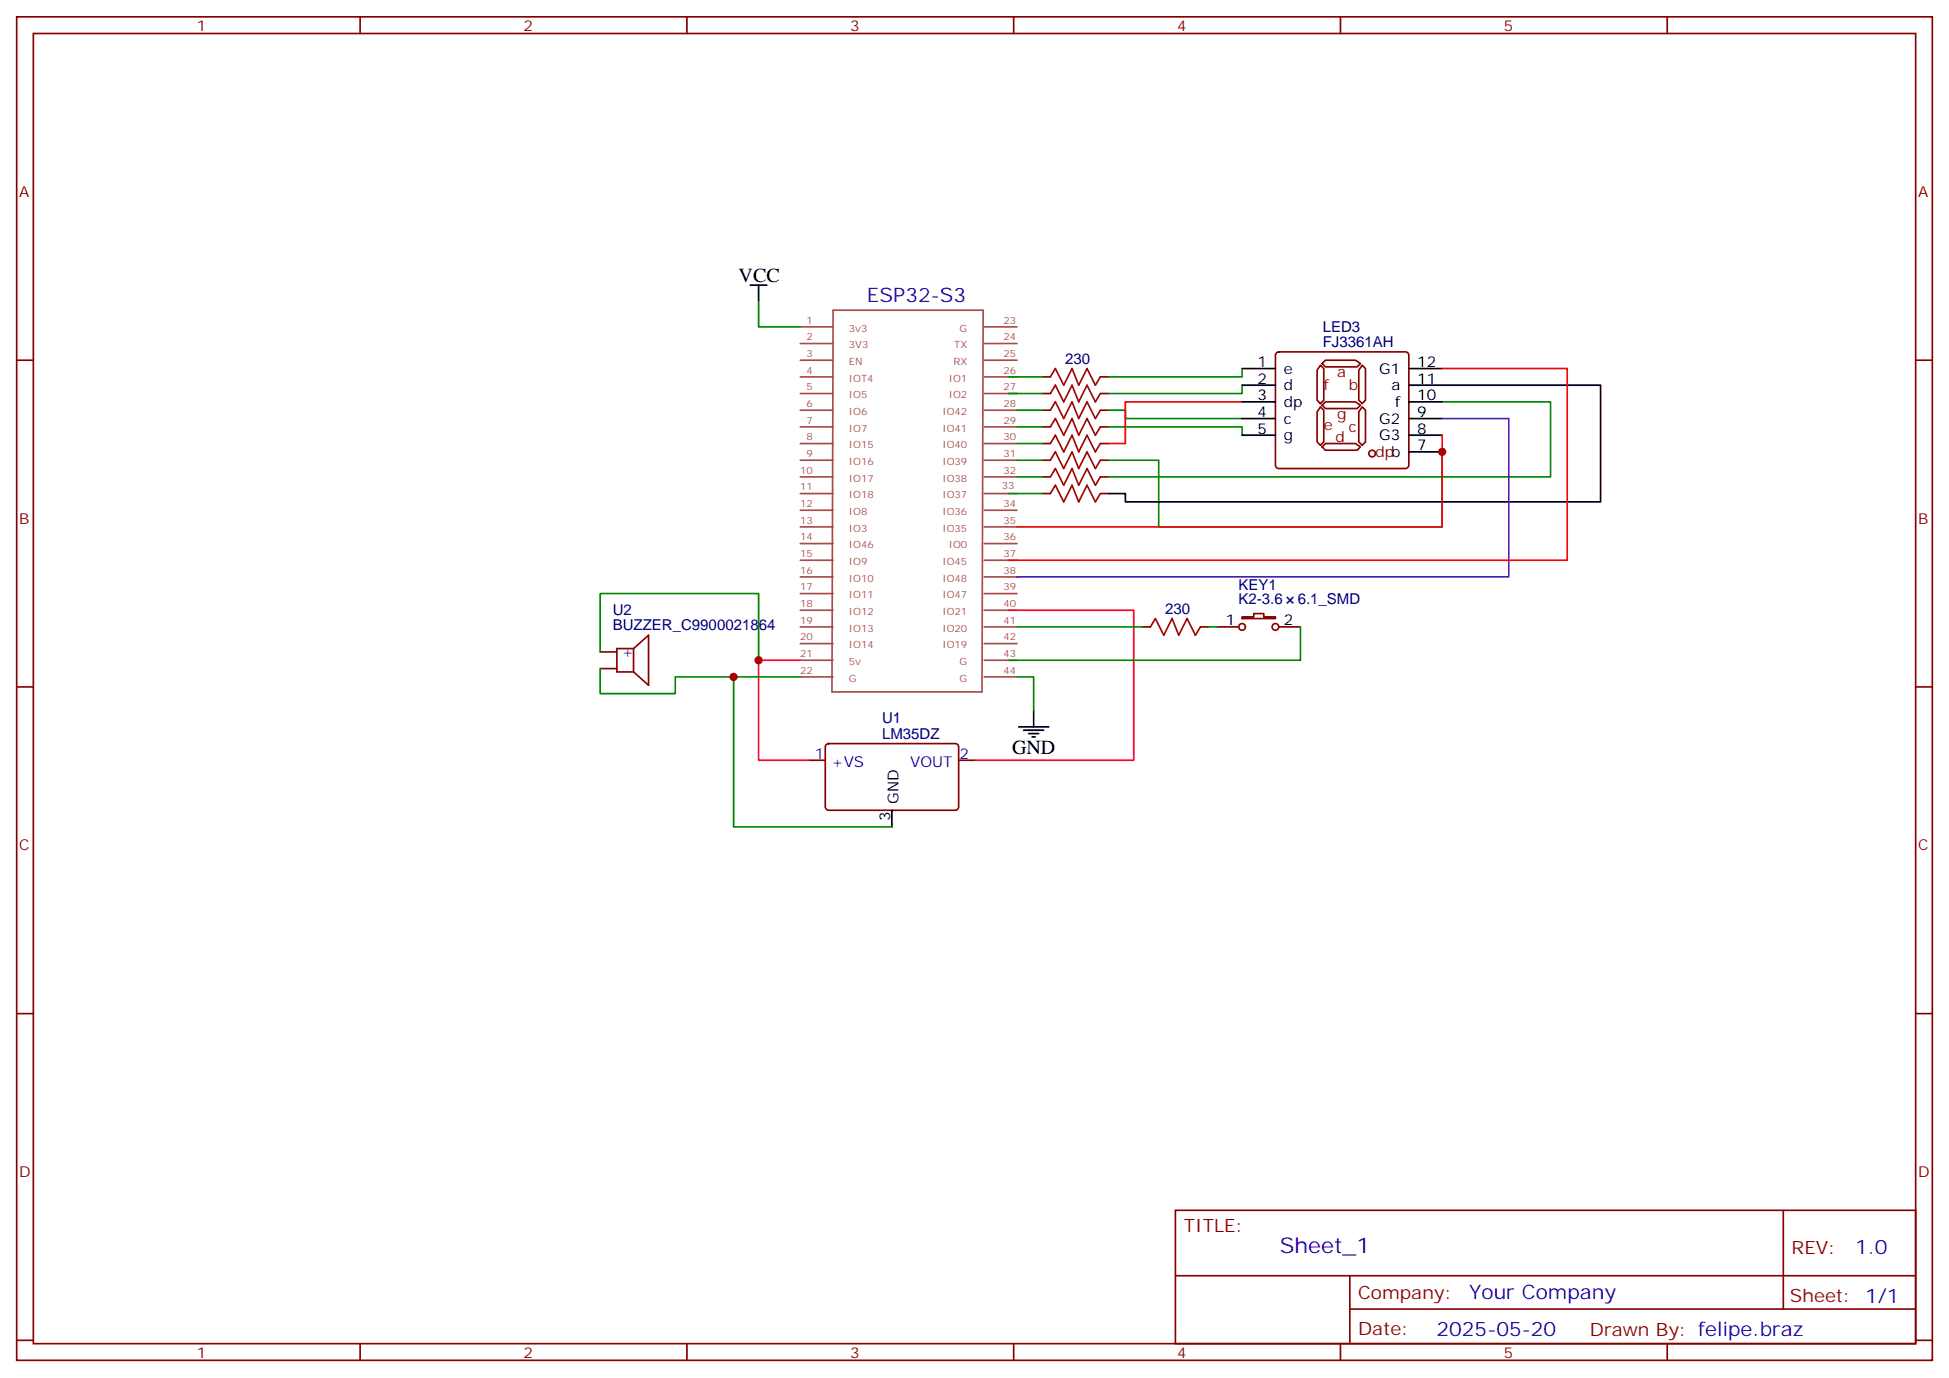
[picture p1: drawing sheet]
<svg xmlns="http://www.w3.org/2000/svg" width="412mm" height="292mm" viewBox="0 0 412 292" stroke-linecap="round" stroke-linejoin="round" font-family="sans-serif">
<g fill="none" stroke="#870000" stroke-width=".35">
<path d="M3.5 3.6h405.4v284.3h-405.4zM7.1 7.1h398.2v277.3h-398.2zM76.2 3.6v3.5M145.3 3.6v3.5M214.5 3.6v3.5M283.6 3.6v3.5M352.8 3.6v3.5M3.5 76.2h3.6M220.5 79.8h1.7M232.8 79.8h1.8M270.1 74.7l.5-.2h26.8a.71 .71 0 0 1 .7 .7v23.3a.76 .76 0 0 1-.7 .7h-26.8a.76 .76 0 0 1-.7-.7v-23.3zM279.4 77.3l.7 .7v6.7l-.7 .7-.7-.7v-6.3z"/>
<path d="M279.8 76.9l.7-.7h6.3l1.1 .7-.7 .7h-6.7zM288.2 77.3l.7 .7v6.7l-.7 .7-.7-.7v-6.3zM405.3 76.2h3.6M220.5 83.3h1.7M220.5 86.8h1.7M220.5 90.3h1.7M220.5 93.9h1.7M220.5 97.4h1.7M232.8 83.3h1.8M232.8 86.8h1.8M232.8 90.3h1.8M232.8 93.9h1.8"/>
<path d="M232.8 97.4h1.8M279.4 86.1l.7 .7v6.7l-.7 .7-.7-.7v-6.3zM279.8 85.8l.7-.7h6.3l1.1 .7-.7 .7h-6.7zM279.8 94.6l.7-.7h6.3l1.1 .7-.7 .7h-6.7zM288.2 86.1l.7 .7v6.7l-.7 .7-.7-.7v-6.3zM220.5 100.9h1.7M220.5 104.5h1.7M232.8 100.9h1.8M232.8 104.5h1.8M127 138h3.5M134.1 137.3h-3.6v4.9h3.6M134.1 137.3v4.9"/>
<path d="M134.1 137.3l3.1-2.9v10.6l-3.1-2.8M241.7 132.7h1.7M254 132.7h1.8M257.5 132.7h4.6M262.8 130.6h2.5v-.7h2.1v.7h2.5v.3h-7.1zM270.6 132.7h4.6M3.5 145.4h3.6M127 141.5h3.5M174.9 157.6l.4-.2h26.8a.71 .71 0 0 1 .7 .7v12.7a.76 .76 0 0 1-.7 .7h-26.8a.76 .76 0 0 1-.7-.7v-12.7zM405.3 145.4h3.6M171.1 160.9h3.5M202.8 160.9h3.6"/>
<path d="M3.5 214.5h3.6M405.3 214.5h3.6M248.7 256.2h156.6v28.2h-156.6zM377.3 256.2v20.9M248.7 270h156.5M285.6 277.1h119.6M285.6 270v14.1M3.5 283.7h3.6M76.2 284.4v3.5M145.3 284.4v3.5M214.5 284.4v3.5M283.6 284.4v3.5"/>
<path d="M352.8 284.4v3.5M405.3 283.7h3.6"/>
<circle cx="262.8" cy="132.7" r=".71"/>
<circle cx="269.9" cy="132.7" r=".71"/>
</g>
<g fill="none" stroke="#a64a4a" stroke-width=".35">
<path d="M169.3 79.8h7M169.3 76.2h7M169.3 72.7h7M169.3 69.2h7M176.3 65.7h31.7l-.2 80.7h-31.8zM208.3 79.8h6.9M208.3 76.2h6.9M208.3 72.7h6.9M208.3 69.2h6.9M169.3 97.4h7M169.3 93.9h7M169.3 90.3h7"/>
<path d="M169.3 86.8h7M169.3 83.3h7M208.3 97.4h6.9M208.3 93.9h6.9M208.3 90.3h6.9M208.3 86.8h6.9M208.3 83.3h6.9M169.3 118.6h7M169.3 115h7M169.3 111.5h7M169.3 108h7M169.3 104.5h7"/>
<path d="M169.3 100.9h7M208.3 118.6h6.9M208.3 115h6.9M208.3 111.5h6.9M208.3 108h6.9M208.3 104.5h6.9M208.3 100.9h6.9M169.3 139.7h7M169.3 136.2h7M169.3 132.7h7M169.3 129.2h7M169.3 125.6h7"/>
<path d="M169.3 122.1h7M208.3 139.7h6.9M208.3 136.2h6.9M208.3 132.7h6.9M208.3 129.2h6.9M208.3 125.6h6.9M208.3 122.1h6.9M169.3 143.3h7M208.3 143.3h6.9"/>
</g>
<g fill="none" stroke="#000" stroke-width=".35">
<path d="M158.7 60.4h3.6M160.5 60.4v3.5M262.8 78h7.1M262.8 81.5h7.1M262.8 85.1h7.1M262.8 88.6h7.1M262.8 92.1h7.1M298.1 85.1h7.1M298.1 88.6h7.1M298.1 92.1h7.1M298.1 95.6h7.1M305.2 81.5h33.5v24.7h-100.6v-1.7h-3.5"/>
<path d="M215.5 153.8h6.4M216.6 154.6h4.2M217.7 155.3h2.1M218.4 156h.7M218.7 150.3v3.5M188.7 171.5v3.5"/>
</g>
<g fill="none" stroke="#008700" stroke-width=".35">
<path d="M160.5 63.9v5.3h8.8M213.4 79.8h7.1M262.8 78v1.8h-28.2M213.4 83.3h7.1M215.2 86.8h5.3M215.2 90.3h5.3M215.2 93.9h5.3M215.2 97.4h5.3M234.6 86.8h3.5v1.8h24.7M234.6 90.3h28.2v1.8M262.8 81.5v1.8h-28.2M305.2 95.6v15.9h-60v-14.1h-10.6"/>
<path d="M305.2 85.1h22.9v15.8h-93.5M213.4 104.5h7.1M215.2 100.9h5.3M127 138v-12.4h33.5v14.1M215.2 132.7h26.5M255.8 132.7h1.7M275.2 132.7v7h-61.8M127 141.5v5.3h15.9v-3.5h12.3M169.3 143.3h-14.1v31.7h33.5M215.2 143.3h3.5v7"/>
</g>
<path d="M169.3 139.7h-8.8v21.2h10.6M213.4 129.2h26.5v31.7h-33.5" fill="none" stroke="#f03" stroke-width=".35"/>
<path d="M222.2 79.8l1.1-1.8 1.8 3.5 1.7-3.5 1.4 3.5 1.8-3.5 1.8 3.5 1-1.7M222.2 83.3l1.1-1.8 1.8 3.6 1.7-3.6 1.4 3.6 1.8-3.6 1.8 3.6 1-1.8M222.2 86.8l1.1-1.7 1.8 3.5 1.7-3.5 1.4 3.5 1.8-3.5 1.8 3.5 1-1.8M222.2 90.3l1.1-1.7 1.8 3.5 1.7-3.5 1.4 3.5 1.8-3.5 1.8 3.5 1-1.8M222.2 93.9l1.1-1.8 1.8 3.5 1.7-3.5 1.4 3.5 1.8-3.5 1.8 3.5 1-1.7M222.2 97.4l1.1-1.8 1.8 3.6 1.7-3.6 1.4 3.6 1.8-3.6 1.8 3.6 1-1.8M222.2 100.9l1.1-1.7 1.8 3.5 1.7-3.5 1.4 3.5 1.8-3.5 1.8 3.5 1-1.8M222.2 104.5l1.1-1.8 1.8 3.5 1.7-3.5 1.4 3.5 1.8-3.5 1.8 3.5 1-1.7M243.4 132.7l1.1-1.8 1.7 3.5 1.8-3.5 1.4 3.5 1.8-3.5 1.7 3.5 1.1-1.7" fill="none" stroke="#a10000" stroke-width=".35"/>
<path d="M262.8 85.1h-24.7v8.8h-3.5" fill="none" stroke="#f00" stroke-width=".35"/>
<circle cx="290.3" cy="96" r=".71" fill="#f0f0f0" stroke="#870000" stroke-width=".35"/>
<path d="M298.1 78h7.1M298.1 81.5h7.1" fill="none" stroke="#000" stroke-width=".35"/>
<path d="M305.2 88.6h14.1v33.5h-104.1" fill="none" stroke="#60c" stroke-width=".35"/>
<path d="M305.2 78h26.4v40.6h-118.2M305.2 92.1v19.4h-90" fill="none" stroke="#f00" stroke-width=".35"/>
<g fill="#c00">
<circle cx="160.5" cy="139.7" r=".88"/>
<circle cx="155.2" cy="143.3" r=".88"/>
<circle cx="305.2" cy="95.6" r=".88"/>
</g>
<text font-size="4.6" fill="#00f" x="270.8" y="265.2">Sheet_1</text>
<g font-size="4.2">
<text x="156.3" y="59.7">VCC</text>
<text x="214.1" y="159.5">GND</text>
</g>
<g font-size="4.2" fill="#00f">
<text x="183.4" y="63.9">ESP32-S3</text>
<text x="392.5" y="265.4">1.0</text>
<text x="310.9" y="275">Your Company</text>
<text x="304" y="282.8">2025-05-20</text>
</g>
<g font-size="3.9" fill="#800">
<text x="250.5" y="260.7">TITLE:</text>
<text x="379.1" y="265.4">REV:</text>
<text x="287.4" y="274.9">Company:</text>
<text x="378.7" y="275.6">Sheet: 1/1</text>
<text x="287.4" y="282.6">Date:</text>
<text x="336.4" y="282.7">Drawn By: felipe.braz</text>
</g>
<g font-size="3.2" fill="#800">
<text x="41.6" y="6.6">1</text>
<text x="110.8" y="6.6">2</text>
<text x="179.9" y="6.6">3</text>
<text x="249.1" y="6.6">4</text>
<text x="318.2" y="6.6">5</text>
<text x="4.1" y="41.7">A</text>
<text x="405.9" y="41.7">A</text>
<text x="280.1" y="82.6">f</text>
<text x="282.9" y="79.8">a</text>
<text x="285.4" y="82.6">b</text>
<text x="282.9" y="88.6">g</text>
<text x="280.1" y="91.1">e</text>
<text x="282.6" y="93.5">d</text>
<text x="285.4" y="91.4">c</text>
<text x="291" y="96.7">dpb</text>
<text x="4.1" y="110.8">B</text>
<text x="405.9" y="110.8">B</text>
<text x="4.1" y="180">C</text>
<text x="405.9" y="180">C</text>
<text x="4.1" y="249.1">D</text>
<text x="405.9" y="249.1">D</text>
<text x="41.6" y="287.4">1</text>
<text x="110.8" y="287.4">2</text>
<text x="179.9" y="287.4">3</text>
<text x="249.1" y="287.4">4</text>
<text x="318.2" y="287.4">5</text>
</g>
<g font-size="3.2" fill="#000080">
<text x="279.9" y="70.2">LED3</text>
<text x="225.4" y="76.9">230</text>
<text x="279.9" y="73.4">FJ3361AH</text>
<text x="262.1" y="124.8">KEY1</text>
<text x="129.7" y="130.2">U2</text>
<text x="246.5" y="129.9">230</text>
<text x="262.1" y="127.9">K2-3.6</text>
<text x="274.6" y="127.9">6.1_SMD</text>
<text x="129.7" y="133.4">BUZZER_C9900021864</text>
<text x="186.6" y="153.1">U1</text>
<text x="186.6" y="156.3">LM35DZ</text>
</g>
<g font-size="3.2">
<text x="266.1" y="77.6">1</text>
<text x="299.9" y="77.6">12</text>
<text x="266.1" y="81.2">2</text>
<text x="271.6" y="79.1">e</text>
<text x="271.6" y="82.6">d</text>
<text x="291.9" y="79.1">G1</text>
<text x="294.4" y="82.6">a</text>
<text x="299.9" y="81.2">11</text>
<text x="266.1" y="84.7">3</text>
<text x="266.1" y="88.2">4</text>
<text x="271.6" y="86.1">dp</text>
<text x="271.6" y="89.6">c</text>
<text x="291.9" y="89.6">G2</text>
<text x="295.2" y="86.1">f</text>
<text x="299.9" y="88.2">9</text>
<text x="299.9" y="84.7">10</text>
<text x="266.1" y="91.8">5</text>
<text x="271.6" y="93.2">g</text>
<text x="291.9" y="93.2">G3</text>
<text x="299.9" y="95.3">7</text>
<text x="299.9" y="91.8">8</text>
<text x="259.4" y="132.3">1</text>
<text x="271.6" y="132.3">2</text>
<text x="188.4" y="173.7" transform="rotate(-90 188.4 173.7)">3</text>
<text x="190.1" y="170.2" transform="rotate(-90 190.1 170.2)">GND</text>
</g>
<g font-size="3.2" fill="#00f">
<text x="131.6" y="139">+</text>
<text x="172.4" y="160.5">1</text>
<text x="203" y="160.5">2</text>
<text x="175.9" y="162.3">+VS</text>
<text x="192.6" y="162.3">VOUT</text>
</g>
<g font-size="2.1" fill="#a54b4b">
<text x="170.7" y="68.5">1</text>
<text x="179.6" y="70.2">3v3</text>
<text x="203" y="70.2">G</text>
<text x="212.3" y="68.5">23</text>
<text x="170.7" y="75.5">3</text>
<text x="170.7" y="72">2</text>
<text x="179.6" y="77.3">EN</text>
<text x="179.6" y="73.7">3V3</text>
<text x="201.7" y="77.3">RX</text>
<text x="201.9" y="73.7">TX</text>
<text x="212.3" y="75.5">25</text>
<text x="212.3" y="72">24</text>
<text x="170.7" y="82.6">5</text>
<text x="170.7" y="79.1">4</text>
<text x="179.6" y="80.8">IOT4</text>
<text x="200.8" y="80.8">IO1</text>
<text x="212.3" y="82.6">27</text>
<text x="212.3" y="79.1">26</text>
<text x="170.7" y="89.7">7</text>
<text x="170.7" y="86.1">6</text>
<text x="179.6" y="87.9">IO6</text>
<text x="179.6" y="84.3">IO5</text>
<text x="199.4" y="87.9">IO42</text>
<text x="200.8" y="84.3">IO2</text>
<text x="212.3" y="89.7">29</text>
<text x="212.3" y="86.1">28</text>
<text x="170.7" y="93.2">8</text>
<text x="179.6" y="94.9">IO15</text>
<text x="179.6" y="91.4">IO7</text>
<text x="199.4" y="94.9">IO40</text>
<text x="199.4" y="91.4">IO41</text>
<text x="212.3" y="93.2">30</text>
<text x="169.3" y="100.2">10</text>
<text x="170.7" y="96.7">9</text>
<text x="179.6" y="102">IO17</text>
<text x="179.6" y="98.4">IO16</text>
<text x="199.4" y="102">IO38</text>
<text x="199.4" y="98.4">IO39</text>
<text x="212.3" y="100.2">32</text>
<text x="212.3" y="96.7">31</text>
<text x="169.3" y="107.3">12</text>
<text x="169.3" y="103.8">11</text>
<text x="179.6" y="105.5">IO18</text>
<text x="199.4" y="105.5">IO37</text>
<text x="212" y="103.4">33</text>
<text x="212.3" y="107.3">34</text>
<text x="169.3" y="110.8">13</text>
<text x="179.6" y="112.6">IO3</text>
<text x="179.6" y="109">IO8</text>
<text x="199.4" y="112.6">IO35</text>
<text x="199.4" y="109">IO36</text>
<text x="212.3" y="110.8">35</text>
<text x="169.3" y="117.9">15</text>
<text x="169.3" y="114.3">14</text>
<text x="179.6" y="119.6">IO9</text>
<text x="179.6" y="116.1">IO46</text>
<text x="199.4" y="119.6">IO45</text>
<text x="200.8" y="116.1">IO0</text>
<text x="212.3" y="117.9">37</text>
<text x="212.3" y="114.3">36</text>
<text x="169.3" y="124.9">17</text>
<text x="169.3" y="121.4">16</text>
<text x="179.6" y="123.1">IO10</text>
<text x="199.4" y="123.1">IO48</text>
<text x="212.3" y="124.9">39</text>
<text x="212.3" y="121.4">38</text>
<text x="169.3" y="132">19</text>
<text x="169.3" y="128.5">18</text>
<text x="179.6" y="130.2">IO12</text>
<text x="179.6" y="126.7">IO11</text>
<text x="199.4" y="130.2">IO21</text>
<text x="199.4" y="126.7">IO47</text>
<text x="212.3" y="132">41</text>
<text x="212.3" y="128.5">40</text>
<text x="169.3" y="135.5">20</text>
<text x="179.6" y="137.2">IO14</text>
<text x="179.6" y="133.7">IO13</text>
<text x="199.4" y="137.2">IO19</text>
<text x="199.4" y="133.7">IO20</text>
<text x="212.3" y="135.5">42</text>
<text x="169.3" y="142.6">22</text>
<text x="169.3" y="139">21</text>
<text x="179.6" y="140.8">5v</text>
<text x="203" y="140.8">G</text>
<text x="212.3" y="142.6">44</text>
<text x="212.3" y="139">43</text>
<text x="179.6" y="144.3">G</text>
<text x="203" y="144.3">G</text>
</g>
</svg>
